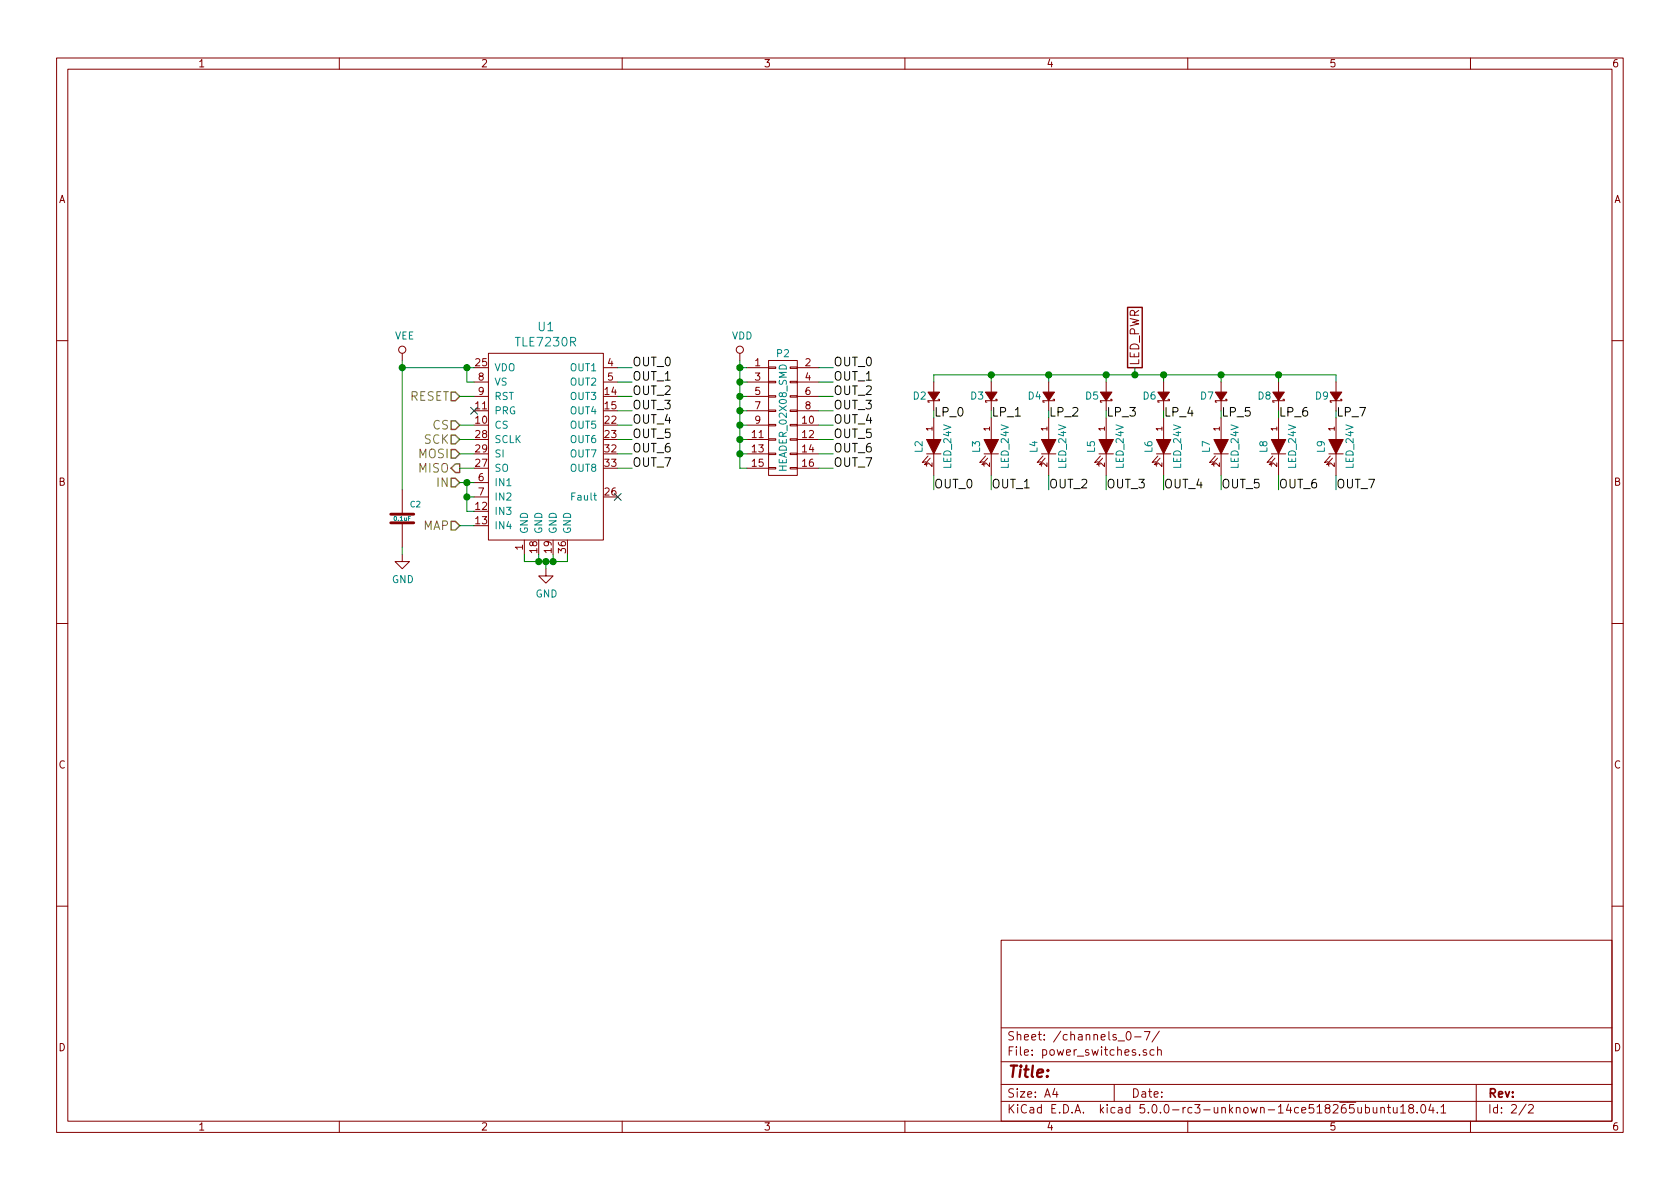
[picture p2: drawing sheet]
EESchema Schematic File Version 4
EELAYER 26 0
EELAYER END
$Descr A4 11693 8268
encoding utf-8
Sheet 2 2
Title ""
Date ""
Rev ""
Comp ""
Comment1 ""
Comment2 ""
Comment3 ""
Comment4 ""
$EndDescr
Text HLabel 3200 2750 0    60   Input ~ 0
RESET
$Comp
L power_switch_controller_3x2:TLE7230R U1
U 1 1
P 3800 2900
F 0 "U1" H 3800 3537 60  0000 C CNN
F 1 "TLE7230R" H 3800 3431 60  0000 C CNN
F 2 "power_switch_controller_3x2:PG-DSO-36" H 4100 3300 60  0001 C CNN
F 3 "" H 4200 3400 60  0000 C CNN
F 4 "digikey" H 4300 3500 60  0001 C CNN "Vendor"
F 5 "TLE7230RCT-ND" H 4400 3600 60  0001 C CNN "PartNumber"
F 6 "IC SW SMART OCTAL LOWSIDE PDSO36" H 4500 3700 60  0001 C CNN "Description"
	1    3800 2900
	1    0    0    -1  
$EndComp
Wire Wire Line
	3200 2750 3300 2750
NoConn ~ 3300 2850
Text HLabel 3200 2950 0    60   Input ~ 0
CS
Text HLabel 3200 3050 0    60   Input ~ 0
SCK
Text HLabel 3200 3150 0    60   Input ~ 0
MOSI
Text HLabel 3200 3250 0    60   Output ~ 0
MISO
Wire Wire Line
	3200 2950 3300 2950
Wire Wire Line
	3200 3050 3300 3050
Wire Wire Line
	3200 3150 3300 3150
Wire Wire Line
	3200 3250 3300 3250
$Comp
L power:VEE #PWR016
U 1 1
P 2800 2500
F 0 "#PWR016" H 2800 2350 50  0001 C CNN
F 1 "VEE" H 2817 2673 50  0000 C CNN
F 2 "" H 2800 2500 50  0001 C CNN
F 3 "" H 2800 2500 50  0001 C CNN
	1    2800 2500
	1    0    0    -1  
$EndComp
Wire Wire Line
	2800 2500 2800 3400
Wire Wire Line
	2800 2550 3300 2550
Wire Wire Line
	3300 2650 3250 2650
Wire Wire Line
	3250 2650 3250 2550
Connection ~ 3250 2550
Connection ~ 2800 2550
Text HLabel 3200 3650 0    60   Input ~ 0
MAP
Wire Wire Line
	3200 3650 3300 3650
NoConn ~ 4300 3450
Wire Wire Line
	3650 3850 3650 3900
Wire Wire Line
	3650 3900 3950 3900
Wire Wire Line
	3950 3900 3950 3850
Wire Wire Line
	3750 3850 3750 3900
Connection ~ 3750 3900
Wire Wire Line
	3850 3850 3850 3900
Connection ~ 3850 3900
$Comp
L power:GND #PWR017
U 1 1
P 3800 3950
F 0 "#PWR017" H 3800 3700 50  0001 C CNN
F 1 "GND" H 3805 3777 50  0000 C CNN
F 2 "" H 3800 3950 50  0001 C CNN
F 3 "" H 3800 3950 50  0001 C CNN
	1    3800 3950
	1    0    0    -1  
$EndComp
Wire Wire Line
	3800 3950 3800 3900
Connection ~ 3800 3900
$Comp
L power_switch_controller_3x2:0.1uF C2
U 1 1
P 2800 3600
F 0 "C2" H 2850 3700 40  0000 L CNN
F 1 "0.1uF" H 2800 3600 30  0000 C CNN
F 2 "power_switch_controller_3x2:SM1210" H 2838 3450 30  0001 C CNN
F 3 "" H 2800 3600 60  0000 C CNN
F 4 "digikey" H 2900 3800 60  0001 C CNN "Vendor"
F 5 "399-13229-1-ND" H 3000 3900 60  0001 C CNN "PartNumber"
F 6 "CAP CER 0.1UF 100V X7R 1210" H 3100 4000 60  0001 C CNN "Description"
	1    2800 3600
	1    0    0    -1  
$EndComp
$Comp
L power:GND #PWR018
U 1 1
P 2800 3850
F 0 "#PWR018" H 2800 3600 50  0001 C CNN
F 1 "GND" H 2805 3677 50  0000 C CNN
F 2 "" H 2800 3850 50  0001 C CNN
F 3 "" H 2800 3850 50  0001 C CNN
	1    2800 3850
	1    0    0    -1  
$EndComp
Wire Wire Line
	2800 3800 2800 3850
Wire Wire Line
	4300 2550 4400 2550
Wire Wire Line
	4300 2650 4400 2650
Wire Wire Line
	4300 2750 4400 2750
Wire Wire Line
	4300 2850 4400 2850
Wire Wire Line
	4300 2950 4400 2950
Wire Wire Line
	4300 3050 4400 3050
Wire Wire Line
	4300 3150 4400 3150
Wire Wire Line
	4300 3250 4400 3250
Text Label 4400 2550 0    60   ~ 0
OUT_0
Text Label 4400 2650 0    60   ~ 0
OUT_1
Text Label 4400 2750 0    60   ~ 0
OUT_2
Text Label 4400 2850 0    60   ~ 0
OUT_3
Text Label 4400 2950 0    60   ~ 0
OUT_4
Text Label 4400 3050 0    60   ~ 0
OUT_5
Text Label 4400 3150 0    60   ~ 0
OUT_6
Text Label 4400 3250 0    60   ~ 0
OUT_7
$Comp
L power_switch_controller_3x2:HEADER_02X08_SMD P2
U 1 1
P 5450 2900
F 0 "P2" H 5450 3350 50  0000 C CNN
F 1 "HEADER_02X08_SMD" V 5450 2900 50  0000 C CNN
F 2 "power_switch_controller_3x2:HEADER_02x08_SMD" H 5450 1700 60  0001 C CNN
F 3 "" H 5450 1700 60  0000 C CNN
F 4 "digikey" H 5550 3450 60  0001 C CNN "Vendor"
F 5 "S9187-ND" H 5650 3550 60  0001 C CNN "PartNumber"
F 6 "CONN HEADR 2.54MM 16POS GOLD SMD" H 5750 3650 60  0001 C CNN "Description"
	1    5450 2900
	1    0    0    -1  
$EndComp
$Comp
L power:VDD #PWR019
U 1 1
P 5150 2500
F 0 "#PWR019" H 5150 2350 50  0001 C CNN
F 1 "VDD" H 5167 2673 50  0000 C CNN
F 2 "" H 5150 2500 50  0001 C CNN
F 3 "" H 5150 2500 50  0001 C CNN
	1    5150 2500
	1    0    0    -1  
$EndComp
Wire Wire Line
	5150 2500 5150 3250
Wire Wire Line
	5150 3250 5200 3250
Wire Wire Line
	5200 3150 5150 3150
Connection ~ 5150 3150
Wire Wire Line
	5200 3050 5150 3050
Connection ~ 5150 3050
Wire Wire Line
	5200 2950 5150 2950
Connection ~ 5150 2950
Wire Wire Line
	5200 2850 5150 2850
Connection ~ 5150 2850
Wire Wire Line
	5200 2750 5150 2750
Connection ~ 5150 2750
Wire Wire Line
	5200 2650 5150 2650
Connection ~ 5150 2650
Wire Wire Line
	5200 2550 5150 2550
Connection ~ 5150 2550
Wire Wire Line
	5700 2550 5800 2550
Wire Wire Line
	5700 2650 5800 2650
Wire Wire Line
	5700 2750 5800 2750
Wire Wire Line
	5700 2850 5800 2850
Wire Wire Line
	5700 2950 5800 2950
Wire Wire Line
	5700 3050 5800 3050
Wire Wire Line
	5700 3150 5800 3150
Wire Wire Line
	5700 3250 5800 3250
Text Label 5800 2550 0    60   ~ 0
OUT_0
Text Label 5800 2650 0    60   ~ 0
OUT_1
Text Label 5800 2750 0    60   ~ 0
OUT_2
Text Label 5800 2850 0    60   ~ 0
OUT_3
Text Label 5800 2950 0    60   ~ 0
OUT_4
Text Label 5800 3050 0    60   ~ 0
OUT_5
Text Label 5800 3150 0    60   ~ 0
OUT_6
Text Label 5800 3250 0    60   ~ 0
OUT_7
$Comp
L power_switch_controller_3x2:LED_24V L2
U 1 1
P 6500 3100
F 0 "L2" H 6500 3000 50  0000 C CNN
F 1 "LED_24V" H 6500 3200 50  0000 C CNN
F 2 "power_switch_controller_3x2:LED_555-3XXX" H 6400 3100 60  0001 C CNN
F 3 "" H 6500 3100 60  0000 C CNN
F 4 "digikey" H 6600 3300 60  0001 C CNN "Vendor"
F 5 "350-1723-ND" H 6700 3400 60  0001 C CNN "PartNumber"
F 6 "LED 2MM 24V VERTICAL RED PC MNT" H 6800 3500 60  0001 C CNN "Description"
	1    6500 3100
	0    1    1    0   
$EndComp
Wire Wire Line
	6500 3300 6500 3400
Text Label 6500 3400 0    60   ~ 0
OUT_0
$Comp
L power_switch_controller_3x2:LED_24V L3
U 1 1
P 6900 3100
F 0 "L3" H 6900 3000 50  0000 C CNN
F 1 "LED_24V" H 6900 3200 50  0000 C CNN
F 2 "power_switch_controller_3x2:LED_555-3XXX" H 6800 3100 60  0001 C CNN
F 3 "" H 6900 3100 60  0000 C CNN
F 4 "digikey" H 7000 3300 60  0001 C CNN "Vendor"
F 5 "350-1723-ND" H 7100 3400 60  0001 C CNN "PartNumber"
F 6 "LED 2MM 24V VERTICAL RED PC MNT" H 7200 3500 60  0001 C CNN "Description"
	1    6900 3100
	0    1    1    0   
$EndComp
Wire Wire Line
	6900 3300 6900 3400
Text Label 6900 3400 0    60   ~ 0
OUT_1
$Comp
L power_switch_controller_3x2:LED_24V L4
U 1 1
P 7300 3100
F 0 "L4" H 7300 3000 50  0000 C CNN
F 1 "LED_24V" H 7300 3200 50  0000 C CNN
F 2 "power_switch_controller_3x2:LED_555-3XXX" H 7200 3100 60  0001 C CNN
F 3 "" H 7300 3100 60  0000 C CNN
F 4 "digikey" H 7400 3300 60  0001 C CNN "Vendor"
F 5 "350-1723-ND" H 7500 3400 60  0001 C CNN "PartNumber"
F 6 "LED 2MM 24V VERTICAL RED PC MNT" H 7600 3500 60  0001 C CNN "Description"
	1    7300 3100
	0    1    1    0   
$EndComp
Wire Wire Line
	7300 3300 7300 3400
Text Label 7300 3400 0    60   ~ 0
OUT_2
$Comp
L power_switch_controller_3x2:LED_24V L5
U 1 1
P 7700 3100
F 0 "L5" H 7700 3000 50  0000 C CNN
F 1 "LED_24V" H 7700 3200 50  0000 C CNN
F 2 "power_switch_controller_3x2:LED_555-3XXX" H 7600 3100 60  0001 C CNN
F 3 "" H 7700 3100 60  0000 C CNN
F 4 "digikey" H 7800 3300 60  0001 C CNN "Vendor"
F 5 "350-1723-ND" H 7900 3400 60  0001 C CNN "PartNumber"
F 6 "LED 2MM 24V VERTICAL RED PC MNT" H 8000 3500 60  0001 C CNN "Description"
	1    7700 3100
	0    1    1    0   
$EndComp
Wire Wire Line
	7700 3300 7700 3400
Text Label 7700 3400 0    60   ~ 0
OUT_3
$Comp
L power_switch_controller_3x2:LED_24V L6
U 1 1
P 8100 3100
F 0 "L6" H 8100 3000 50  0000 C CNN
F 1 "LED_24V" H 8100 3200 50  0000 C CNN
F 2 "power_switch_controller_3x2:LED_555-3XXX" H 8000 3100 60  0001 C CNN
F 3 "" H 8100 3100 60  0000 C CNN
F 4 "digikey" H 8200 3300 60  0001 C CNN "Vendor"
F 5 "350-1723-ND" H 8300 3400 60  0001 C CNN "PartNumber"
F 6 "LED 2MM 24V VERTICAL RED PC MNT" H 8400 3500 60  0001 C CNN "Description"
	1    8100 3100
	0    1    1    0   
$EndComp
Wire Wire Line
	8100 3300 8100 3400
Text Label 8100 3400 0    60   ~ 0
OUT_4
$Comp
L power_switch_controller_3x2:LED_24V L7
U 1 1
P 8500 3100
F 0 "L7" H 8500 3000 50  0000 C CNN
F 1 "LED_24V" H 8500 3200 50  0000 C CNN
F 2 "power_switch_controller_3x2:LED_555-3XXX" H 8400 3100 60  0001 C CNN
F 3 "" H 8500 3100 60  0000 C CNN
F 4 "digikey" H 8600 3300 60  0001 C CNN "Vendor"
F 5 "350-1723-ND" H 8700 3400 60  0001 C CNN "PartNumber"
F 6 "LED 2MM 24V VERTICAL RED PC MNT" H 8800 3500 60  0001 C CNN "Description"
	1    8500 3100
	0    1    1    0   
$EndComp
Wire Wire Line
	8500 3300 8500 3400
Text Label 8500 3400 0    60   ~ 0
OUT_5
$Comp
L power_switch_controller_3x2:LED_24V L8
U 1 1
P 8900 3100
F 0 "L8" H 8900 3000 50  0000 C CNN
F 1 "LED_24V" H 8900 3200 50  0000 C CNN
F 2 "power_switch_controller_3x2:LED_555-3XXX" H 8800 3100 60  0001 C CNN
F 3 "" H 8900 3100 60  0000 C CNN
F 4 "digikey" H 9000 3300 60  0001 C CNN "Vendor"
F 5 "350-1723-ND" H 9100 3400 60  0001 C CNN "PartNumber"
F 6 "LED 2MM 24V VERTICAL RED PC MNT" H 9200 3500 60  0001 C CNN "Description"
	1    8900 3100
	0    1    1    0   
$EndComp
Wire Wire Line
	8900 3300 8900 3400
Text Label 8900 3400 0    60   ~ 0
OUT_6
$Comp
L power_switch_controller_3x2:LED_24V L9
U 1 1
P 9300 3100
F 0 "L9" H 9300 3000 50  0000 C CNN
F 1 "LED_24V" H 9300 3200 50  0000 C CNN
F 2 "power_switch_controller_3x2:LED_555-3XXX" H 9200 3100 60  0001 C CNN
F 3 "" H 9300 3100 60  0000 C CNN
F 4 "digikey" H 9400 3300 60  0001 C CNN "Vendor"
F 5 "350-1723-ND" H 9500 3400 60  0001 C CNN "PartNumber"
F 6 "LED 2MM 24V VERTICAL RED PC MNT" H 9600 3500 60  0001 C CNN "Description"
	1    9300 3100
	0    1    1    0   
$EndComp
Wire Wire Line
	9300 3300 9300 3400
Text Label 9300 3400 0    60   ~ 0
OUT_7
Wire Wire Line
	6500 2650 6500 2600
Wire Wire Line
	6500 2600 9300 2600
Wire Wire Line
	9300 2600 9300 2650
Wire Wire Line
	6900 2650 6900 2600
Connection ~ 6900 2600
Wire Wire Line
	7300 2650 7300 2600
Connection ~ 7300 2600
Wire Wire Line
	7700 2650 7700 2600
Connection ~ 7700 2600
Wire Wire Line
	8100 2650 8100 2600
Connection ~ 8100 2600
Wire Wire Line
	8500 2650 8500 2600
Connection ~ 8500 2600
Wire Wire Line
	8900 2650 8900 2600
Connection ~ 8900 2600
Text GLabel 7900 2550 1    60   UnSpc ~ 0
LED_PWR
Wire Wire Line
	7900 2550 7900 2600
Connection ~ 7900 2600
Text HLabel 3200 3350 0    60   Input ~ 0
IN
Wire Wire Line
	3200 3350 3300 3350
Wire Wire Line
	3250 3350 3250 3550
Wire Wire Line
	3250 3550 3300 3550
Connection ~ 3250 3350
Wire Wire Line
	3300 3450 3250 3450
Connection ~ 3250 3450
$Comp
L power_switch_controller_3x2:diode_low_rev_current D2
U 1 1
P 6500 2750
F 0 "D2" V 6500 2900 50  0000 R CNN
F 1 "diode_low_rev_current" H 6220 2670 50  0001 L CNN
F 2 "power_switch_controller_3x2:SOD-123" H 6350 2730 60  0001 C CNN
F 3 "" H 6450 2830 60  0001 C CNN
F 4 "digikey" H 6550 2930 60  0001 C CNN "Vendor"
F 5 "CMHD3595 CT-ND" H 6650 3030 60  0001 C CNN "PartNumber"
F 6 "DIODE GEN PURP 150V 150MA SOD123" H 6750 3130 60  0001 C CNN "Description"
	1    6500 2750
	0    -1   -1   0   
$EndComp
$Comp
L power_switch_controller_3x2:diode_low_rev_current D3
U 1 1
P 6900 2750
F 0 "D3" V 6900 2900 50  0000 R CNN
F 1 "diode_low_rev_current" H 6620 2670 50  0001 L CNN
F 2 "power_switch_controller_3x2:SOD-123" H 6750 2730 60  0001 C CNN
F 3 "" H 6850 2830 60  0001 C CNN
F 4 "digikey" H 6950 2930 60  0001 C CNN "Vendor"
F 5 "CMHD3595 CT-ND" H 7050 3030 60  0001 C CNN "PartNumber"
F 6 "DIODE GEN PURP 150V 150MA SOD123" H 7150 3130 60  0001 C CNN "Description"
	1    6900 2750
	0    -1   -1   0   
$EndComp
$Comp
L power_switch_controller_3x2:diode_low_rev_current D4
U 1 1
P 7300 2750
F 0 "D4" V 7300 2900 50  0000 R CNN
F 1 "diode_low_rev_current" H 7020 2670 50  0001 L CNN
F 2 "power_switch_controller_3x2:SOD-123" H 7150 2730 60  0001 C CNN
F 3 "" H 7250 2830 60  0001 C CNN
F 4 "digikey" H 7350 2930 60  0001 C CNN "Vendor"
F 5 "CMHD3595 CT-ND" H 7450 3030 60  0001 C CNN "PartNumber"
F 6 "DIODE GEN PURP 150V 150MA SOD123" H 7550 3130 60  0001 C CNN "Description"
	1    7300 2750
	0    -1   -1   0   
$EndComp
$Comp
L power_switch_controller_3x2:diode_low_rev_current D5
U 1 1
P 7700 2750
F 0 "D5" V 7700 2900 50  0000 R CNN
F 1 "diode_low_rev_current" H 7420 2670 50  0001 L CNN
F 2 "power_switch_controller_3x2:SOD-123" H 7550 2730 60  0001 C CNN
F 3 "" H 7650 2830 60  0001 C CNN
F 4 "digikey" H 7750 2930 60  0001 C CNN "Vendor"
F 5 "CMHD3595 CT-ND" H 7850 3030 60  0001 C CNN "PartNumber"
F 6 "DIODE GEN PURP 150V 150MA SOD123" H 7950 3130 60  0001 C CNN "Description"
	1    7700 2750
	0    -1   -1   0   
$EndComp
$Comp
L power_switch_controller_3x2:diode_low_rev_current D6
U 1 1
P 8100 2750
F 0 "D6" V 8100 2900 50  0000 R CNN
F 1 "diode_low_rev_current" H 7820 2670 50  0001 L CNN
F 2 "power_switch_controller_3x2:SOD-123" H 7950 2730 60  0001 C CNN
F 3 "" H 8050 2830 60  0001 C CNN
F 4 "digikey" H 8150 2930 60  0001 C CNN "Vendor"
F 5 "CMHD3595 CT-ND" H 8250 3030 60  0001 C CNN "PartNumber"
F 6 "DIODE GEN PURP 150V 150MA SOD123" H 8350 3130 60  0001 C CNN "Description"
	1    8100 2750
	0    -1   -1   0   
$EndComp
$Comp
L power_switch_controller_3x2:diode_low_rev_current D7
U 1 1
P 8500 2750
F 0 "D7" V 8500 2900 50  0000 R CNN
F 1 "diode_low_rev_current" H 8220 2670 50  0001 L CNN
F 2 "power_switch_controller_3x2:SOD-123" H 8350 2730 60  0001 C CNN
F 3 "" H 8450 2830 60  0001 C CNN
F 4 "digikey" H 8550 2930 60  0001 C CNN "Vendor"
F 5 "CMHD3595 CT-ND" H 8650 3030 60  0001 C CNN "PartNumber"
F 6 "DIODE GEN PURP 150V 150MA SOD123" H 8750 3130 60  0001 C CNN "Description"
	1    8500 2750
	0    -1   -1   0   
$EndComp
$Comp
L power_switch_controller_3x2:diode_low_rev_current D8
U 1 1
P 8900 2750
F 0 "D8" V 8900 2900 50  0000 R CNN
F 1 "diode_low_rev_current" H 8620 2670 50  0001 L CNN
F 2 "power_switch_controller_3x2:SOD-123" H 8750 2730 60  0001 C CNN
F 3 "" H 8850 2830 60  0001 C CNN
F 4 "digikey" H 8950 2930 60  0001 C CNN "Vendor"
F 5 "CMHD3595 CT-ND" H 9050 3030 60  0001 C CNN "PartNumber"
F 6 "DIODE GEN PURP 150V 150MA SOD123" H 9150 3130 60  0001 C CNN "Description"
	1    8900 2750
	0    -1   -1   0   
$EndComp
$Comp
L power_switch_controller_3x2:diode_low_rev_current D9
U 1 1
P 9300 2750
F 0 "D9" V 9300 2900 50  0000 R CNN
F 1 "diode_low_rev_current" H 9020 2670 50  0001 L CNN
F 2 "power_switch_controller_3x2:SOD-123" H 9150 2730 60  0001 C CNN
F 3 "" H 9250 2830 60  0001 C CNN
F 4 "digikey" H 9350 2930 60  0001 C CNN "Vendor"
F 5 "CMHD3595 CT-ND" H 9450 3030 60  0001 C CNN "PartNumber"
F 6 "DIODE GEN PURP 150V 150MA SOD123" H 9550 3130 60  0001 C CNN "Description"
	1    9300 2750
	0    -1   -1   0   
$EndComp
Wire Wire Line
	6500 2850 6500 2900
Wire Wire Line
	6900 2850 6900 2900
Wire Wire Line
	7300 2850 7300 2900
Wire Wire Line
	7700 2850 7700 2900
Wire Wire Line
	8100 2850 8100 2900
Wire Wire Line
	8500 2850 8500 2900
Wire Wire Line
	8900 2850 8900 2900
Wire Wire Line
	9300 2850 9300 2900
Text Label 6500 2900 0    60   ~ 0
LP_0
Text Label 6900 2900 0    60   ~ 0
LP_1
Text Label 7300 2900 0    60   ~ 0
LP_2
Text Label 7700 2900 0    60   ~ 0
LP_3
Text Label 8100 2900 0    60   ~ 0
LP_4
Text Label 8500 2900 0    60   ~ 0
LP_5
Text Label 8900 2900 0    60   ~ 0
LP_6
Text Label 9300 2900 0    60   ~ 0
LP_7
$EndSCHEMATC
